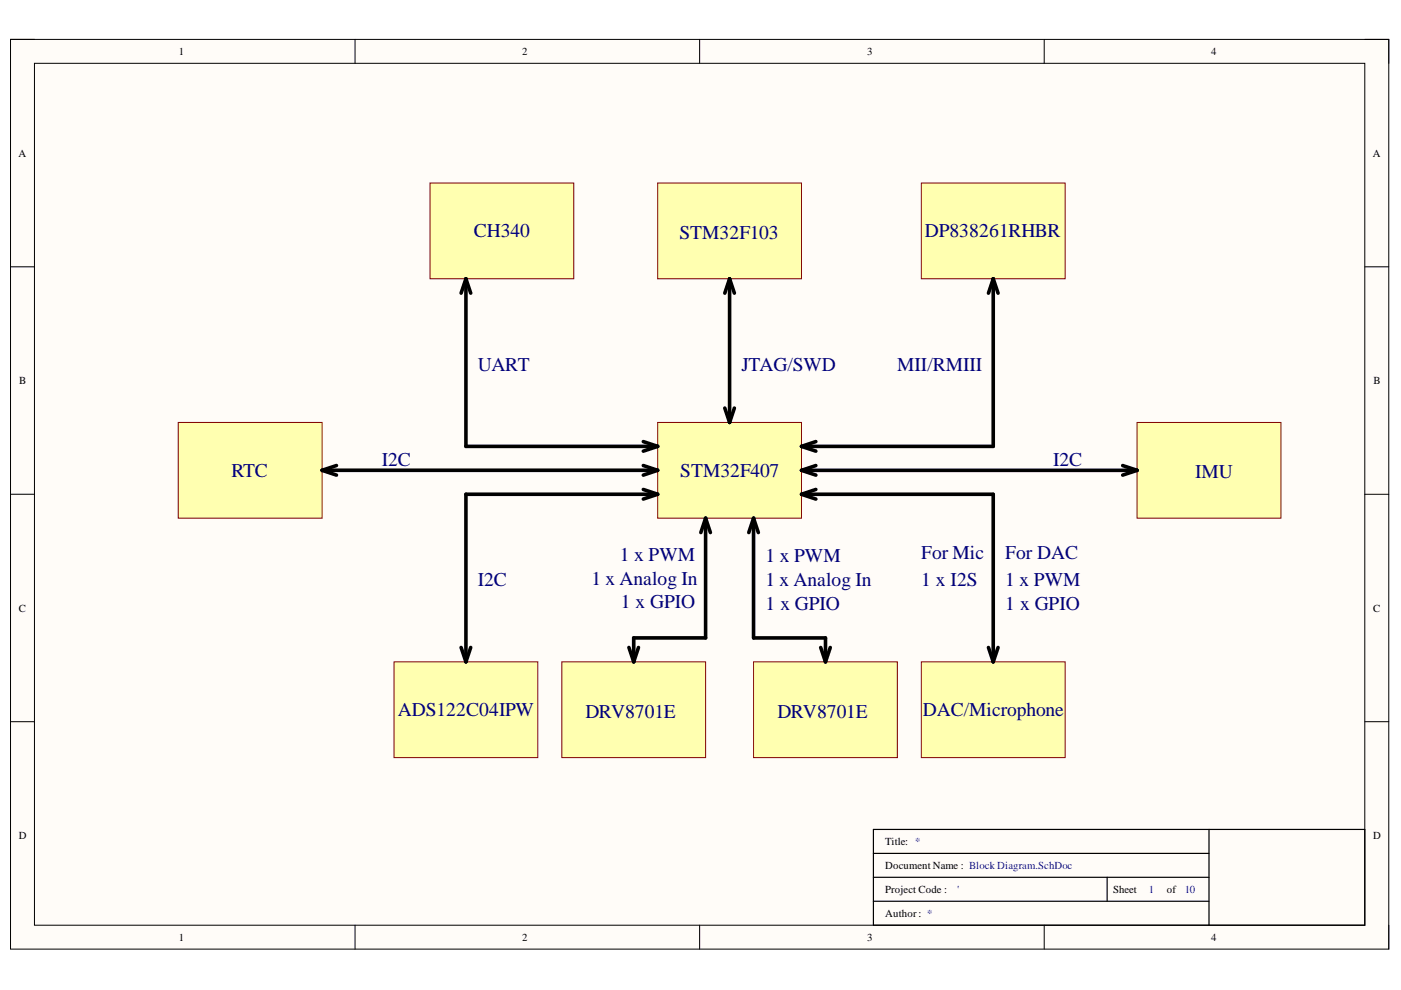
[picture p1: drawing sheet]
<svg xmlns="http://www.w3.org/2000/svg" width="297mm" height="210mm" viewBox="0 0 297 210" stroke-linecap="round" stroke-linejoin="round" font-family="sans-serif">
<path d="M2.2 8.4h292.2v192.8h-292.2z" fill-rule="evenodd" fill="#fffcf8"/>
<path d="M2.2 8.4h292.2v192.8h-292.2z" fill="none" stroke="#000" stroke-width=".21"/>
<path d="M7.3 13.4h282.1v182.8h-282.1z" fill-rule="evenodd" fill="#fffcf8"/>
<g fill="none" stroke="#000" stroke-width=".21">
<path d="M2.2 8.3h5.1M7.3 13.4h282.1v182.8h-282.1zM75.3 8.3v5.1M148.3 8.3v5.1M221.4 8.4v5M289.4 8.4h5v5M2.2 56.6h5.1M289.4 56.6h5M2.2 104.8h5.1M289.4 104.8h5M2.2 153h5.1M289.4 153h5"/>
<path d="M75.3 196.2v5M148.3 196.2v5M221.4 196.2v5M294.4 196.2v5"/>
</g>
<path d="M185.2 175.9h104.2v20.3h-104.2zM256.3 175.9v20.3M185.2 186h71.1M185.2 191.1h71.1M185.2 180.9h71.1M234.7 186v5.1" fill="none" stroke="#000" stroke-width=".25"/>
<path d="M119.1 140.3h30.5v20.3h-30.5z" fill-rule="evenodd" fill="#ffffb0"/>
<path d="M119.1 140.3h30.5v20.3h-30.5z" fill="none" stroke="#800000" stroke-width=".21"/>
<path d="M139.4 38.8h30.5v20.3h-30.5z" fill-rule="evenodd" fill="#ffffb0"/>
<path d="M139.4 38.8h30.5v20.3h-30.5z" fill="none" stroke="#800000" stroke-width=".21"/>
<path d="M139.4 89.6h30.5v20.3h-30.5z" fill-rule="evenodd" fill="#ffffb0"/>
<path d="M139.4 89.6h30.5v20.3h-30.5z" fill="none" stroke="#800000" stroke-width=".21"/>
<path d="M154.7 59.1v30.5M154.7 59.1l-1 3.1M154.7 59.1l1 3.1M153.7 86.5l1 3.1M155.7 86.5l-1 3.1" fill="none" stroke="#000" stroke-width=".76"/>
<path d="M195.3 38.8h30.5v20.3h-30.5z" fill-rule="evenodd" fill="#ffffb0"/>
<path d="M195.3 38.8h30.5v20.3h-30.5z" fill="none" stroke="#800000" stroke-width=".21"/>
<path d="M210.6 59.1v35.5h-40.7M210.6 59.1l-1 3.1M210.6 59.1l1 3.1M169.9 94.6l3.1 1.1M173 93.6l-3.1 1" fill="none" stroke="#000" stroke-width=".76"/>
<path d="M91.2 38.8h30.5v20.3h-30.5z" fill-rule="evenodd" fill="#ffffb0"/>
<path d="M91.2 38.8h30.5v20.3h-30.5z" fill="none" stroke="#800000" stroke-width=".21"/>
<path d="M98.8 59.1v35.5h40.6M98.8 59.1l-1 3.1M98.8 59.1l1 3.1M136.4 93.6l3 1M139.4 94.6l-3 1.1" fill="none" stroke="#000" stroke-width=".76"/>
<path d="M83.5 140.3h30.5v20.3h-30.5z" fill-rule="evenodd" fill="#ffffb0"/>
<path d="M83.5 140.3h30.5v20.3h-30.5z" fill="none" stroke="#800000" stroke-width=".21"/>
<path d="M136.4 103.8l3 1M139.4 104.8h-40.6v35.5M139.4 104.8l-3 1M97.8 137.3l1 3M99.8 137.3l-1 3" fill="none" stroke="#000" stroke-width=".76"/>
<path d="M159.8 140.3h30.5v20.3h-30.5z" fill-rule="evenodd" fill="#ffffb0"/>
<path d="M159.8 140.3h30.5v20.3h-30.5z" fill="none" stroke="#800000" stroke-width=".21"/>
<path d="M149.6 109.9v25.4h-15.2v5M149.6 109.9l-1 3M149.6 109.9l1 3M159.8 109.9v25.4h15.2v5M159.8 109.9l-1 3M159.8 109.9l1 3M133.3 137.3l1.1 3M135.4 137.3l-1 3M174 137.3l1 3M176 137.3l-1 3" fill="none" stroke="#000" stroke-width=".76"/>
<path d="M195.3 140.3h30.5v20.3h-30.5z" fill-rule="evenodd" fill="#ffffb0"/>
<path d="M195.3 140.3h30.5v20.3h-30.5z" fill="none" stroke="#800000" stroke-width=".21"/>
<path d="M169.9 104.8h40.7v35.5M169.9 104.8l3.1 1M173 103.8l-3.1 1M209.6 137.3l1 3M211.6 137.3l-1 3" fill="none" stroke="#000" stroke-width=".76"/>
<path d="M241.1 89.6h30.5v20.3h-30.5z" fill-rule="evenodd" fill="#ffffb0"/>
<path d="M241.1 89.6h30.5v20.3h-30.5z" fill="none" stroke="#800000" stroke-width=".21"/>
<path d="M37.8 89.6h30.5v20.3h-30.5z" fill-rule="evenodd" fill="#ffffb0"/>
<path d="M37.8 89.6h30.5v20.3h-30.5z" fill="none" stroke="#800000" stroke-width=".21"/>
<path d="M68.3 99.7h71.1M68.3 99.7l3 1M71.3 98.7l-3 1M136.4 98.7l3 1M139.4 99.7l-3 1M169.9 99.7h71.2M169.9 99.7l3.1 1M173 98.7l-3.1 1M238 98.7l3.1 1M241.1 99.7l-3.1 1" fill="none" stroke="#000" stroke-width=".76"/>
<g font-size="4.1" fill="#000080">
<text x="100.5" y="50.4">CH340</text>
<text x="144" y="50.6">STM32F103</text>
<text x="196.1" y="50.4">DP838261RHBR</text>
<text x="101.3" y="78.6">UART</text>
<text x="157.2" y="78.6">JTAG/SWD</text>
<text x="190.2" y="78.6">MII/RMIII</text>
<text x="49.1" y="101.1">RTC</text>
<text x="80.9" y="98.8">I2C</text>
<text x="144.2" y="101.1">STM32F407</text>
<text x="223.3" y="98.8">I2C</text>
<text x="253.4" y="101.4">IMU</text>
<text x="131.4" y="118.9">1 x PWM</text>
<text x="162.3" y="119.1">1 x PWM</text>
<text x="195.3" y="118.6">For Mic</text>
<text x="213.1" y="118.6">For DAC</text>
<text x="101.3" y="124.2">I2C</text>
<text x="125.4" y="123.9">1 x Analog In</text>
<text x="162.3" y="124.2">1 x Analog In</text>
<text x="195.3" y="124.2">1 x I2S</text>
<text x="213.1" y="124.2">1 x PWM</text>
<text x="131.6" y="129">1 x GPIO</text>
<text x="162.3" y="129.3">1 x GPIO</text>
<text x="213.1" y="129.3">1 x GPIO</text>
<text x="84.3" y="151.9">ADS122C04IPW</text>
<text x="124.2" y="152.2">DRV8701E</text>
<text x="164.8" y="152.2">DRV8701E</text>
<text x="195.6" y="151.9">DAC/Microphone</text>
</g>
<g font-size="2.3">
<text x="37.9" y="11.7">1</text>
<text x="110.7" y="11.7">2</text>
<text x="183.9" y="11.7">3</text>
<text x="256.8" y="11.7">4</text>
<text x="3.9" y="33.3">A</text>
<text x="291" y="33.3">A</text>
<text x="4.1" y="81.4">B</text>
<text x="291.2" y="81.4">B</text>
<text x="4" y="129.7">C</text>
<text x="291.1" y="129.7">C</text>
<text x="4" y="177.9">D</text>
<text x="187.7" y="179.2">Title: *</text>
<text x="291.1" y="177.9">D</text>
<text x="187.7" y="184.3">Document Name : Block Diagram.SchDoc</text>
<text x="187.7" y="189.3">Project Code :</text>
<text x="236" y="189.3">Sheet</text>
<text x="247.4" y="189.3">of</text>
<text x="187.7" y="194.4">Author : *</text>
<text x="37.9" y="199.5">1</text>
<text x="110.7" y="199.5">2</text>
<text x="183.9" y="199.5">3</text>
<text x="256.8" y="199.5">4</text>
</g>
<g font-size="2.3" fill="#00f">
<text x="202.9" y="189.3">'</text>
<text x="243.6" y="189.3">1</text>
<text x="251.2" y="189.3">10</text>
</g>
</svg>
